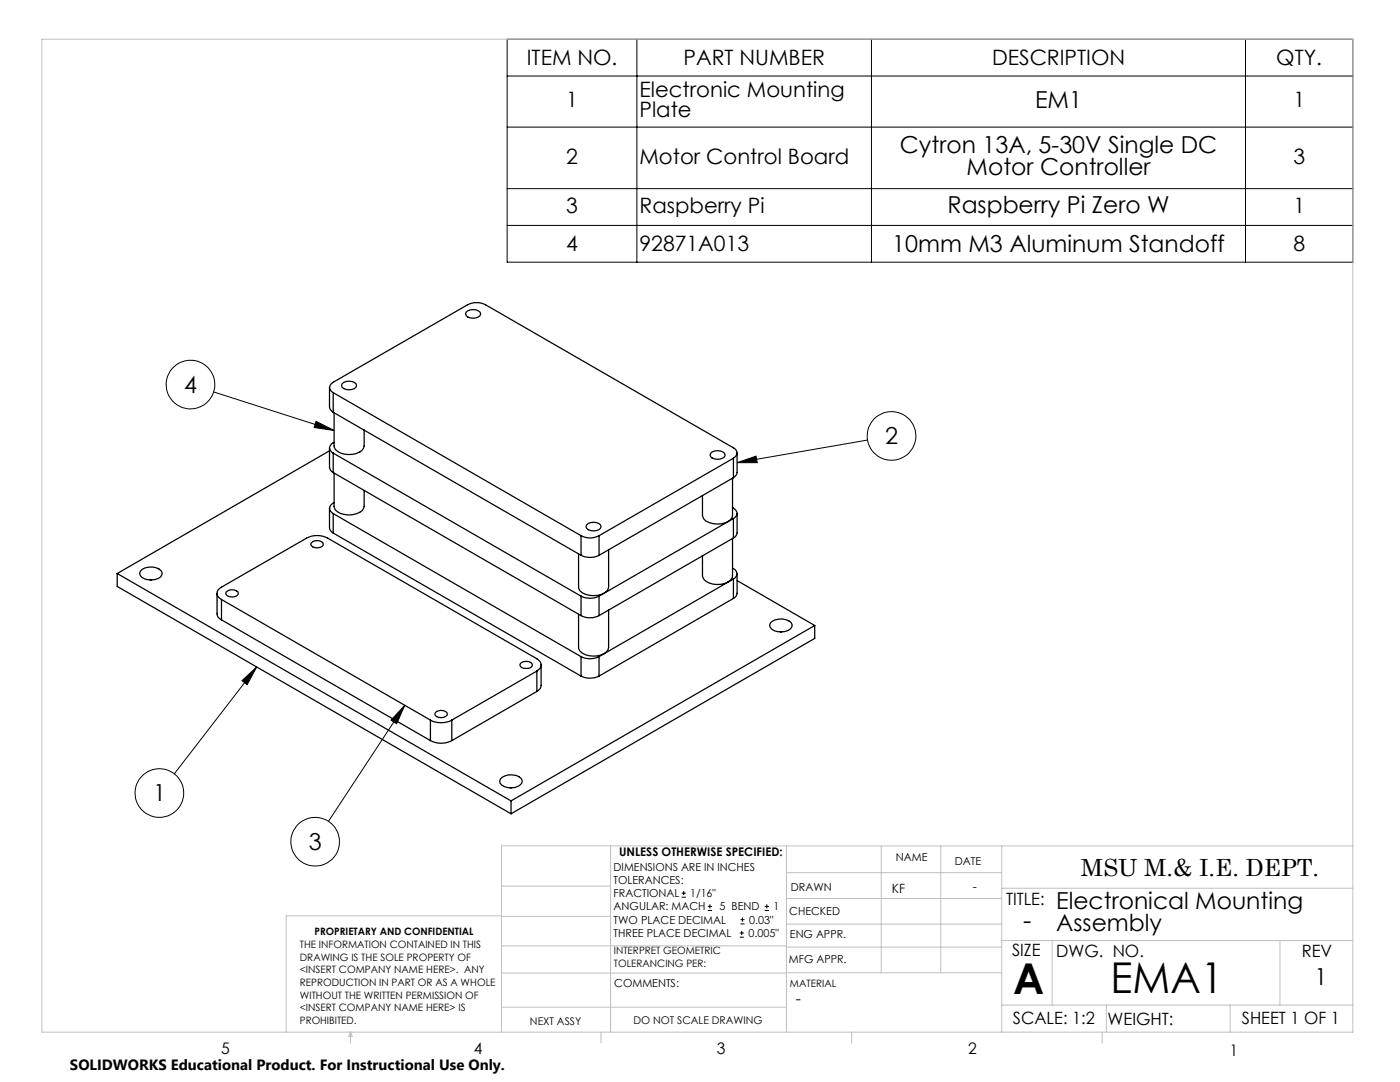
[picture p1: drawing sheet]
<svg xmlns="http://www.w3.org/2000/svg" width="279mm" height="216mm" viewBox="0 0 279 216" stroke-linecap="round" stroke-linejoin="round" font-family="sans-serif">
<g fill="none" stroke="#000" stroke-width=".2">
<path d="M101.2 7.8h168.8v44.5h-168.8zM101.2 15.2h168.8M127.1 7.8v44.5M173.9 7.8v44.5M248.6 7.8v44.5M101.2 25.4h168.8M101.2 37.6h168.8M101.2 45h168.8M42.7 78.2l24 7.7M63.1 84.1l3.6 1.8-4-.6zM147.1 92.3l3.8-1.3 .2 1.3zM173.1 87.8l-26 4.5"/>
<path d="M48.3 135.8l2.9-2.7-1.9 3.5zM51.2 133.1l-16.4 21.3M80.8 140.7l-15.3 23.2M80.8 140.7l-1.6 3.7-1.2-.7zM136 179h.9M136 178.2h.9M136.5 177.8v.8M141.3 181.7h.8M141.3 180.9h.8M141.7 180.4v.9M147.6 187h.8M147.6 186.2h.8"/>
<path d="M147.8 184.4h.8M147.8 183.5h.8M148 185.7v.9M148.2 183.1v.8M152.6 181.7h.9M152.6 180.9h.9M153 180.4v.9"/>
<circle cx="38" cy="76.7" r="4.9"/>
<circle cx="177.9" cy="87" r="4.9"/>
<circle cx="31.8" cy="158.3" r="4.9"/>
<circle cx="62.9" cy="168" r="4.9"/>
</g>
<g fill="none" stroke="#c0c0c0" stroke-width=".2">
<path d="M8.4 7.8h261.6v198.2h-261.6zM100.1 176.8h21.7M121.8 168.8v37.2M157 168.8v37.2M157 179.3h42.9M157 174.1h42.9M175.9 168.8v25.3M187.7 168.8v25.3M199.9 177.2h70.1M199.9 168.8v37.2M270 168.8h-169.9v37.2M100.1 194.2h56.9"/>
<path d="M100.1 188.7h56.9M100.1 182.8h21.7M100.1 182.7h-43v23.3M157 194.1h42.9M157 184.4h42.9M157 189h42.9M199.9 187.7h70.1M210 187.7v12.9M255.4 187.7v12.9M70 206v2.1M70 206l.3 .8h-.7zM100.1 201h56.9"/>
<path d="M119.9 206v2.1M170 206v2.1M199.9 200.6h70.1M220 206v2.1M220.8 200.6v5.4M245.5 200.6v5.4"/>
</g>
<path d="M147.1 92.3l3.8-1.3 .2 1.3zM80.8 140.7l-1.6 3.7-1.2-.7zM48.3 135.8l2.9-2.7-1.9 3.5zM63.1 84.1l3.6 1.8-4-.6z" fill="#000"/>
<g fill="none" stroke="#000" stroke-width=".25">
<path d="M65.8 77.3v3.9a1.45 1.45 0 0 0 .7 1.1M66.5 78.4a1.1 1.1 0 0 1-.7-1.1 1.1 1.1 0 0 1 .7-1l26.8-15.5a4 4 0 0 1 3.6 0l49.5 28.6a1.1 1.1 0 0 1 .7 1 1.1 1.1 0 0 1-.7 1M66.5 78.4v3.9M66.5 78.4l49.5 28.5M68.3 76.6a2.1 2.1 0 0 1 2.7 0l.2 .3a1.26 1.26 0 0 1-1.5 .9 1.34 1.34 0 0 1-1.5-.9zM93 62.3a2.1 2.1 0 0 1 2.8 0l.1 .3a1.5 1.5 0 0 1-2.1 .8l-.8-.4-.1-.4zM65.8 89.4v3.9a1.32 1.32 0 0 0 .7 1M65.8 90l-42.4 24.4M66.5 90.4v3.9M66.5 82.3l49.5 28.5M66.5 90.4l49.5 28.6M66.5 94.3l49.5 28.5"/>
<path d="M66.7 82.3v6.7a2.56 2.56 0 0 0 2.9 1.7 2.66 2.66 0 0 0 3.1-1.7v-3.2M66.7 94.4v6.6a1.93 1.93 0 0 0 2.1 1.7 4.4 4.4 0 0 0 3.5-.8l.4-.9v-3.1M66.7 88.3a1.13 1.13 0 0 0-.9 1 1.13 1.13 0 0 0 .7 1.1M141.8 90.5a2.1 2.1 0 0 1 2.8 0l.1 .3a1.81 1.81 0 0 1-2.9 .3l-.1-.3zM146.2 95.4v7.4a2.15 2.15 0 0 1-2.3 1.7 3.4 3.4 0 0 1-3.6-1.3l-.1-4.4M146.4 91.4v3.9M146.4 91.4l-26.8 15.5M146.4 95.3l-26.8 15.5M147.1 90.4v3.9a1.45 1.45 0 0 1-.7 1M23.4 114.4l78.6 45.4M23.4 114.4v2.6l78.6 45.4M28 113.9a2.85 2.85 0 0 1 4.3 .4 1.36 1.36 0 0 1-1.4 1.3 2.94 2.94 0 0 1-2.9-.8l-.1-.4z"/>
<path d="M30 115.7h.3M43.3 118.4v4.1a1.32 1.32 0 0 0 .9 1.2M44.2 119.6a1.31 1.31 0 0 1-.9-1.2 1.31 1.31 0 0 1 .9-1.2l17-9.8a4.5 4.5 0 0 1 4.2 0l41.7 24a1.32 1.32 0 0 1 .9 1.3 1.32 1.32 0 0 1-.9 1.2M44.2 119.6l41.7 24.1M44.2 119.6v4.1M45.2 118.1a1.81 1.81 0 0 1 2.3 0l.1 .3a1.2 1.2 0 0 1-1.8 .7l-.6-.4-.2-.3zM62.1 108.3a1.55 1.55 0 0 1 2.4 .3 1.2 1.2 0 0 1-1.7 .7l-.7-.4-.1-.3zM65.8 101.4v3.9l.2 .6 .5 .5M66.5 102.5l49.5 28.5M66.5 102.5v3.9M66.5 106.4l49.5 28.5M66.7 100.3a1.16 1.16 0 0 0-.9 1 1.16 1.16 0 0 0 .7 1.2"/>
<path d="M116 106.9a3.8 3.8 0 0 0 3.6 0M116 110.8a4 4 0 0 0 3.6 0M116 119a4 4 0 0 0 3.6 0M116 106.9v3.9M116 119v3.8M117.1 104.7a2.05 2.05 0 0 1 2.7 0l.1 .4a1.79 1.79 0 0 1-2.8 .3l-.2-.3zM119.6 106.9v3.9M119.6 119v3.8M121.5 109.7v7.4a2.66 2.66 0 0 1-3.1 1.8 3.1 3.1 0 0 1-2.9-1.5v-6.9M146.2 107.5v7.4a2.15 2.15 0 0 1-2.3 1.7 3.3 3.3 0 0 1-3.6-1.4l-.1-4.3M146.2 113.4a1.13 1.13 0 0 1 .9 1 1.13 1.13 0 0 1-.7 1.1M146.2 101.3a1.13 1.13 0 0 1 .9 1 1.13 1.13 0 0 1-.7 1.2"/>
<path d="M146.4 115.5l-26.8 15.5M146.4 103.5v3.9M146.4 115.5v3.9M146.4 119.4l-26.8 15.5M146.4 103.5l-26.8 15.5M146.4 107.4l-26.8 15.4M147.1 114.5v3.9a1.32 1.32 0 0 1-.7 1M147.1 102.4v3.9a1.32 1.32 0 0 1-.7 1.1M147.1 115.9l15.5 8.9M44.2 123.7l41.7 24.1M103.9 132.4a1.59 1.59 0 0 1 2.4 .3 1.49 1.49 0 0 1-2.4 .3l-.1-.3zM107.1 133.9l-16.9 9.8"/>
<path d="M107.1 133.9v4.1M107.1 138l-16.9 9.8M108 132.7v4.1a1.36 1.36 0 0 1-.9 1.2M116 131a4 4 0 0 0 3.6 0M116 134.9a4 4 0 0 0 3.6 0M116 122.8a4 4 0 0 0 3.6 0M116 131v3.9M119.6 131v3.9M121.5 121.7v7.5a2.66 2.66 0 0 1-3.1 1.7 2.56 2.56 0 0 1-2.9-1.7v-6.6M153.7 124.3a3.2 3.2 0 0 1 4.2-.1l.2 .4a1.41 1.41 0 0 1-1.4 1.4 2.94 2.94 0 0 1-3-.8l-.1-.5zM155.7 126.1h.3M162.6 124.8l-60.6 35"/>
<path d="M162.6 124.8v2.6l-60.6 35M85.9 143.7a4.6 4.6 0 0 0 4.3 0M85.9 147.8a4.6 4.6 0 0 0 4.3 0M85.9 143.7v4.1M86.9 142.2a1.53 1.53 0 0 1 2.4 .3 1.46 1.46 0 0 1-2.5 0zM90.2 143.7v4.1M99.9 155.4a3.1 3.1 0 0 1 4.1-.1 .97 .97 0 0 1-.6 1.6 3 3 0 0 1-3.6-.6l-.1-.4zM101.8 157.2h.3M102 159.8v2.6"/>
</g>
<g font-size="8.5">
<text x="202.2" y="198.3">A</text>
<text x="221.6" y="198.1">EMA1</text>
</g>
<text font-size="5.1" x="204.2" y="185.4">-</text>
<g font-size="4.7">
<text x="206.6" y="21.5">EM1</text>
<text x="179.6" y="30.5">Cytron 13A, 5-30V Single DC</text>
<text x="192.9" y="35">Motor Controller</text>
<text x="189.1" y="42.5">Raspberry Pi Zero W</text>
<text x="178.1" y="50.3">10mm M3 Aluminum Standoff</text>
<text x="36.7" y="78.4">4</text>
<text x="176.6" y="88.6">2</text>
<text x="30.5" y="159.9">1</text>
<text x="61.6" y="169.6">3</text>
<text x="215.7" y="174.7">MSU M.&amp; I.E. DEPT.</text>
<text x="210.8" y="181.3">Electronical Mounting</text>
<text x="210.8" y="185.8">Assembly</text>
<text x="262.3" y="196.6">1</text>
</g>
<g font-size="4.2">
<text x="105.1" y="13">ITEM NO.</text>
<text x="136.4" y="13">PART NUMBER</text>
<text x="198" y="13">DESCRIPTION</text>
<text x="254.7" y="13">QTY.</text>
<text x="113" y="21.4">1</text>
<text x="127.6" y="19.3">Electronic Mounting</text>
<text x="127.6" y="23.4">Plate</text>
<text x="258.1" y="21.4">1</text>
<text x="113" y="32.6">2</text>
<text x="127.6" y="32.6">Motor Control Board</text>
<text x="258.1" y="32.6">3</text>
<text x="113" y="42.4">3</text>
<text x="127.6" y="42.4">Raspberry Pi</text>
<text x="258.1" y="42.4">1</text>
<text x="113" y="50.1">4</text>
<text x="127.6" y="50.1">92871A013</text>
<text x="258.1" y="50.1">8</text>
</g>
<g font-size="3.4">
<text x="200.8" y="180.5">TITLE:</text>
<text x="202" y="190.8">SIZE</text>
<text x="210.8" y="190.9">DWG. NO.</text>
<text x="259.8" y="191">REV</text>
<text x="202.1" y="204.4">SCALE: 1:2</text>
<text x="221" y="204.5">WEIGHT:</text>
<text x="247.8" y="204.4">SHEET 1 OF 1</text>
</g>
<g font-size="3.2">
<text x="158.8" y="200.4">-</text>
<text x="44.2" y="210.4">5</text>
<text x="94.6" y="210.3">4</text>
<text x="143.1" y="210.4">3</text>
<text x="193.2" y="210.3">2</text>
<text x="245.4" y="210.6">1</text>
</g>
<text font-size="3" x="14" y="213.5">SOLIDWORKS Educational Product. For Instructional Use Only.</text>
<g font-size="2.5">
<text x="178" y="178.2">KF</text>
<text x="194.1" y="177.8">-</text>
</g>
<text font-size="2.4" x="123.6" y="170.8">UNLESS OTHERWISE SPECIFIED:</text>
<g font-size="2.2">
<text x="122.5" y="173.7">DIMENSIONS ARE IN INCHES</text>
<text x="178.8" y="171.8">NAME</text>
<text x="190.6" y="172.5">DATE</text>
<text x="122.5" y="176.4">TOLERANCES:</text>
<text x="122.5" y="179">FRACTIONAL</text>
<text x="137.8" y="179">1/16&quot;</text>
<text x="157.8" y="177.8">DRAWN</text>
<text x="122.5" y="184.3">TWO PLACE DECIMAL</text>
<text x="122.5" y="181.7">ANGULAR: MACH</text>
<text x="143.6" y="181.7">5 BEND</text>
<text x="149.5" y="184.3">0.03&quot;</text>
<text x="154.4" y="181.7">1</text>
<text x="157.5" y="182.5">CHECKED</text>
<text x="122.5" y="187">THREE PLACE DECIMAL</text>
<text x="149.4" y="187">0.005&quot;</text>
<text x="157.6" y="187.2">ENG APPR.</text>
<text x="122.6" y="197">COMMENTS:</text>
<text x="157.4" y="192.2">MFG APPR.</text>
</g>
<g font-size="2.1">
<text x="105.8" y="204.5">NEXT ASSY</text>
<text x="126.4" y="204.3">DO NOT SCALE DRAWING</text>
</g>
<g font-size="2">
<text x="59.8" y="189.2">THE INFORMATION CONTAINED IN THIS</text>
<text x="59.8" y="191.7">DRAWING IS THE SOLE PROPERTY OF</text>
<text x="62.8" y="186.5">PROPRIETARY AND CONFIDENTIAL</text>
<text x="122.5" y="190.4">INTERPRET GEOMETRIC</text>
<text x="59.8" y="194.2">&lt;INSERT COMPANY NAME HERE&gt;. ANY</text>
<text x="59.8" y="196.8">REPRODUCTION IN PART OR AS A WHOLE</text>
<text x="122.5" y="192.9">TOLERANCING PER:</text>
<text x="157.7" y="197">MATERIAL</text>
<text x="59.8" y="199.3">WITHOUT THE WRITTEN PERMISSION OF</text>
<text x="59.8" y="201.8">&lt;INSERT COMPANY NAME HERE&gt; IS</text>
<text x="59.8" y="204.3">PROHIBITED.</text>
</g>
</svg>
